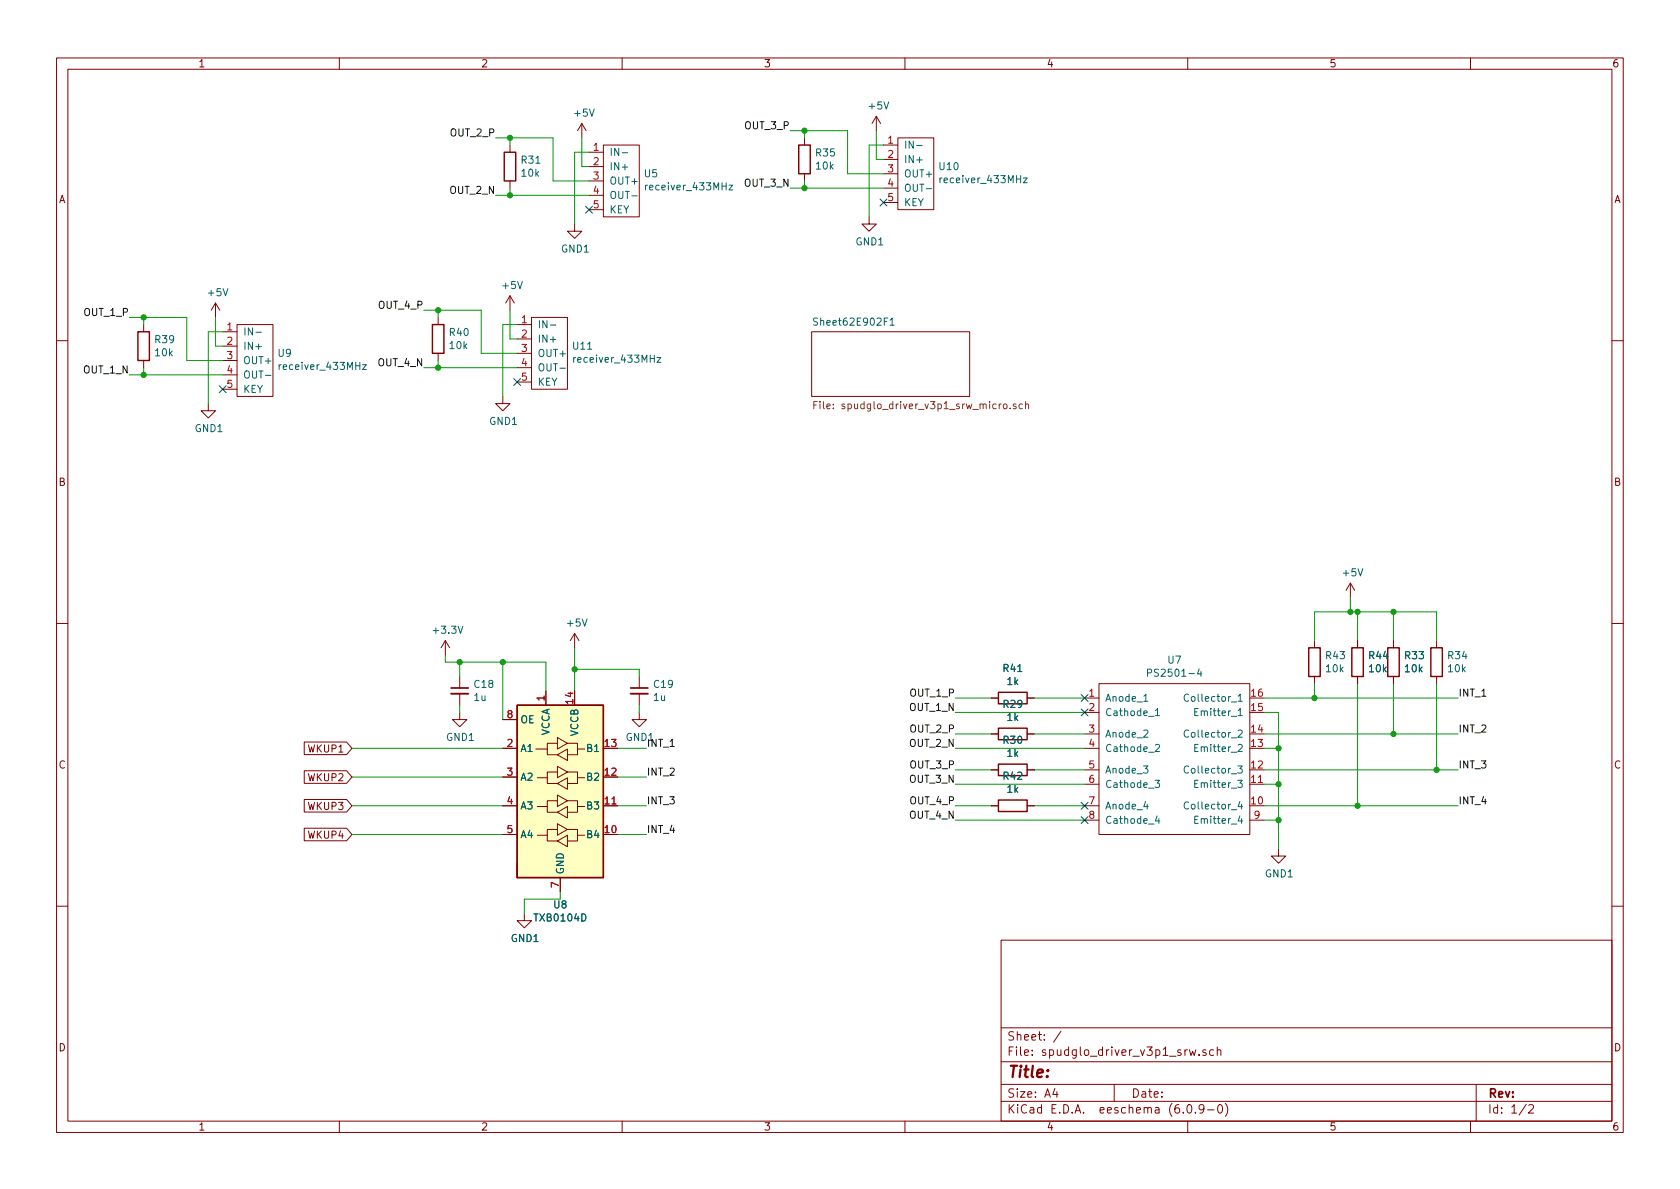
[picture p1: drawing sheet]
EESchema Schematic File Version 4
EELAYER 30 0
EELAYER END
$Descr A4 11693 8268
encoding utf-8
Sheet 1 2
Title ""
Date ""
Rev ""
Comp ""
Comment1 ""
Comment2 ""
Comment3 ""
Comment4 ""
$EndDescr
$Comp
L srw_custom:PS2501-4 U7
U 1 1
P 7650 4650
F 0 "U7" H 8175 4715 50  0000 C CNN
F 1 "PS2501-4" H 8175 4624 50  0000 C CNN
F 2 "Package_DIP:DIP-16_W7.62mm_LongPads" H 7650 4650 50  0001 C CNN
F 3 "" H 7650 4650 50  0001 C CNN
	1    7650 4650
	1    0    0    -1  
$EndComp
$Comp
L Device:R R29
U 1 1
P 7050 5100
F 0 "R29" V 6843 5100 50  0000 C CNN
F 1 "1k" V 6934 5100 50  0000 C CNN
F 2 "Resistor_SMD:R_0603_1608Metric_Pad1.05x0.95mm_HandSolder" V 6980 5100 50  0001 C CNN
F 3 "~" H 7050 5100 50  0001 C CNN
	1    7050 5100
	0    1    1    0   
$EndComp
$Comp
L Device:R R30
U 1 1
P 7050 5350
F 0 "R30" V 6843 5350 50  0000 C CNN
F 1 "1k" V 6934 5350 50  0000 C CNN
F 2 "Resistor_SMD:R_0603_1608Metric_Pad1.05x0.95mm_HandSolder" V 6980 5350 50  0001 C CNN
F 3 "~" H 7050 5350 50  0001 C CNN
	1    7050 5350
	0    1    1    0   
$EndComp
Wire Wire Line
	7200 5100 7550 5100
Wire Wire Line
	7550 5350 7200 5350
Text Label 6650 5100 2    50   ~ 0
OUT_2_P
Text Label 6650 5200 2    50   ~ 0
OUT_2_N
Wire Wire Line
	7550 5200 6650 5200
Wire Wire Line
	6900 5100 6650 5100
Text Label 6650 5350 2    50   ~ 0
OUT_3_P
Text Label 6650 5450 2    50   ~ 0
OUT_3_N
Wire Wire Line
	7550 5450 6650 5450
Wire Wire Line
	6900 5350 6650 5350
Text Label 10150 5100 0    50   ~ 0
INT_2
Wire Wire Line
	8900 5200 8800 5200
Wire Wire Line
	8800 5450 8900 5450
Wire Wire Line
	8900 5450 8900 5200
Connection ~ 8900 5450
$Comp
L Device:R R33
U 1 1
P 9700 4600
F 0 "R33" H 9770 4646 50  0000 L CNN
F 1 "10k" H 9770 4555 50  0000 L CNN
F 2 "Resistor_SMD:R_0603_1608Metric_Pad1.05x0.95mm_HandSolder" V 9630 4600 50  0001 C CNN
F 3 "~" H 9700 4600 50  0001 C CNN
	1    9700 4600
	1    0    0    -1  
$EndComp
$Comp
L Device:R R34
U 1 1
P 10000 4600
F 0 "R34" H 10070 4646 50  0000 L CNN
F 1 "10k" H 10070 4555 50  0000 L CNN
F 2 "Resistor_SMD:R_0603_1608Metric_Pad1.05x0.95mm_HandSolder" V 9930 4600 50  0001 C CNN
F 3 "~" H 10000 4600 50  0001 C CNN
	1    10000 4600
	1    0    0    -1  
$EndComp
Wire Wire Line
	9700 4750 9700 5100
Wire Wire Line
	10000 4750 10000 5350
Wire Wire Line
	9400 4250 9450 4250
Wire Wire Line
	10000 4250 10000 4450
Wire Wire Line
	9700 4450 9700 4250
Connection ~ 9700 4250
Wire Wire Line
	9700 4250 10000 4250
$Comp
L power:+5V #PWR0115
U 1 1
P 9400 4150
F 0 "#PWR0115" H 9400 4000 50  0001 C CNN
F 1 "+5V" H 9415 4323 50  0000 C CNN
F 2 "" H 9400 4150 50  0001 C CNN
F 3 "" H 9400 4150 50  0001 C CNN
	1    9400 4150
	1    0    0    -1  
$EndComp
Wire Wire Line
	9400 4250 9400 4150
$Comp
L srw_custom:receiver_433MHz U5
U 1 1
P 4100 900
F 0 "U5" H 4478 601 50  0000 L CNN
F 1 "receiver_433MHz" H 4478 510 50  0000 L CNN
F 2 "Connector_PinHeader_2.54mm:PinHeader_1x05_P2.54mm_Vertical" H 4100 900 50  0001 C CNN
F 3 "" H 4100 900 50  0001 C CNN
	1    4100 900 
	1    0    0    -1  
$EndComp
$Comp
L power:+5V #PWR0136
U 1 1
P 4050 950
F 0 "#PWR0136" H 4050 800 50  0001 C CNN
F 1 "+5V" H 4065 1123 50  0000 C CNN
F 2 "" H 4050 950 50  0001 C CNN
F 3 "" H 4050 950 50  0001 C CNN
	1    4050 950 
	1    0    0    -1  
$EndComp
Wire Wire Line
	4100 1150 4050 1150
Wire Wire Line
	4050 1150 4050 950 
Wire Wire Line
	4100 1050 4000 1050
Wire Wire Line
	4000 1050 4000 1550
$Comp
L Device:R R31
U 1 1
P 3550 1150
F 0 "R31" H 3620 1196 50  0000 L CNN
F 1 "10k" H 3620 1105 50  0000 L CNN
F 2 "Resistor_SMD:R_0603_1608Metric_Pad1.05x0.95mm_HandSolder" V 3480 1150 50  0001 C CNN
F 3 "~" H 3550 1150 50  0001 C CNN
	1    3550 1150
	1    0    0    -1  
$EndComp
Wire Wire Line
	4100 1350 3550 1350
Wire Wire Line
	3550 1350 3550 1300
Wire Wire Line
	4100 1250 3850 1250
Wire Wire Line
	3850 1250 3850 950 
Wire Wire Line
	3850 950  3550 950 
Wire Wire Line
	3550 950  3550 1000
Text Label 3450 950  2    50   ~ 0
OUT_2_P
Text Label 3450 1350 2    50   ~ 0
OUT_2_N
Wire Wire Line
	3450 1350 3550 1350
Connection ~ 3550 1350
Wire Wire Line
	3550 950  3450 950 
Connection ~ 3550 950 
NoConn ~ 4100 1450
$Comp
L srw_custom:receiver_433MHz U10
U 1 1
P 6150 850
F 0 "U10" H 6528 551 50  0000 L CNN
F 1 "receiver_433MHz" H 6528 460 50  0000 L CNN
F 2 "Connector_PinHeader_2.54mm:PinHeader_1x05_P2.54mm_Vertical" H 6150 850 50  0001 C CNN
F 3 "" H 6150 850 50  0001 C CNN
	1    6150 850 
	1    0    0    -1  
$EndComp
$Comp
L power:+5V #PWR0138
U 1 1
P 6100 900
F 0 "#PWR0138" H 6100 750 50  0001 C CNN
F 1 "+5V" H 6115 1073 50  0000 C CNN
F 2 "" H 6100 900 50  0001 C CNN
F 3 "" H 6100 900 50  0001 C CNN
	1    6100 900 
	1    0    0    -1  
$EndComp
Wire Wire Line
	6150 1100 6100 1100
Wire Wire Line
	6100 1100 6100 900 
Wire Wire Line
	6150 1000 6050 1000
Wire Wire Line
	6050 1000 6050 1500
$Comp
L Device:R R35
U 1 1
P 5600 1100
F 0 "R35" H 5670 1146 50  0000 L CNN
F 1 "10k" H 5670 1055 50  0000 L CNN
F 2 "Resistor_SMD:R_0603_1608Metric_Pad1.05x0.95mm_HandSolder" V 5530 1100 50  0001 C CNN
F 3 "~" H 5600 1100 50  0001 C CNN
	1    5600 1100
	1    0    0    -1  
$EndComp
Wire Wire Line
	6150 1300 5600 1300
Wire Wire Line
	5600 1300 5600 1250
Wire Wire Line
	6150 1200 5900 1200
Wire Wire Line
	5900 1200 5900 900 
Wire Wire Line
	5900 900  5600 900 
Wire Wire Line
	5600 900  5600 950 
Text Label 5500 900  2    50   ~ 0
OUT_3_P
Text Label 5500 1300 2    50   ~ 0
OUT_3_N
Wire Wire Line
	5500 1300 5600 1300
Connection ~ 5600 1300
Wire Wire Line
	5600 900  5500 900 
Connection ~ 5600 900 
NoConn ~ 6150 1400
$Comp
L Logic_LevelTranslator:TXB0104D U8
U 1 1
P 3900 5500
F 0 "U8" H 3900 4711 50  0000 C CNN
F 1 "TXB0104D" H 3900 4620 50  0000 C CNN
F 2 "Package_SO:SOIC-14_3.9x8.7mm_P1.27mm" H 3900 4750 50  0001 C CNN
F 3 "http://www.ti.com/lit/ds/symlink/txb0104.pdf" H 4010 5595 50  0001 C CNN
	1    3900 5500
	1    0    0    -1  
$EndComp
$Comp
L power:+5V #PWR0145
U 1 1
P 4000 4500
F 0 "#PWR0145" H 4000 4350 50  0001 C CNN
F 1 "+5V" H 4015 4673 50  0000 C CNN
F 2 "" H 4000 4500 50  0001 C CNN
F 3 "" H 4000 4500 50  0001 C CNN
	1    4000 4500
	1    0    0    -1  
$EndComp
Text Label 4500 5200 0    50   ~ 0
INT_1
Text Label 4500 5400 0    50   ~ 0
INT_2
Wire Wire Line
	4500 5400 4300 5400
Wire Wire Line
	4300 5200 4500 5200
Wire Wire Line
	3650 6350 3650 6250
Wire Wire Line
	3650 6250 3900 6250
Wire Wire Line
	3900 6250 3900 6200
Text GLabel 2450 5400 0    50   Input ~ 0
WKUP2
Text GLabel 2450 5600 0    50   Input ~ 0
WKUP3
Wire Wire Line
	2450 5400 3500 5400
Wire Wire Line
	2450 5600 3500 5600
Wire Wire Line
	3800 4600 3800 4800
Wire Wire Line
	3500 5000 3500 4600
Wire Wire Line
	3500 4600 3800 4600
Connection ~ 3500 4600
$Comp
L Device:C_Small C19
U 1 1
P 4450 4800
F 0 "C19" H 4542 4846 50  0000 L CNN
F 1 "1u" H 4542 4755 50  0000 L CNN
F 2 "Capacitor_SMD:C_0603_1608Metric_Pad1.05x0.95mm_HandSolder" H 4450 4800 50  0001 C CNN
F 3 "~" H 4450 4800 50  0001 C CNN
	1    4450 4800
	1    0    0    -1  
$EndComp
Wire Wire Line
	4000 4500 4000 4650
Wire Wire Line
	4450 4700 4450 4650
Wire Wire Line
	4450 4650 4000 4650
Connection ~ 4000 4650
Wire Wire Line
	4000 4650 4000 4800
Wire Wire Line
	4450 4950 4450 4900
$Comp
L Device:C_Small C18
U 1 1
P 3200 4800
F 0 "C18" H 3292 4846 50  0000 L CNN
F 1 "1u" H 3292 4755 50  0000 L CNN
F 2 "Capacitor_SMD:C_0603_1608Metric_Pad1.05x0.95mm_HandSolder" H 3200 4800 50  0001 C CNN
F 3 "~" H 3200 4800 50  0001 C CNN
	1    3200 4800
	1    0    0    -1  
$EndComp
Wire Wire Line
	3200 4950 3200 4900
Wire Wire Line
	3200 4700 3200 4600
Wire Wire Line
	3200 4600 3500 4600
$Comp
L power:+3.3V #PWR?
U 1 1
P 3100 4550
AR Path="/62D1858C/62EE0ABC" Ref="#PWR?"  Part="1" 
AR Path="/62EE0ABC" Ref="#PWR07"  Part="1" 
F 0 "#PWR07" H 3100 4400 50  0001 C CNN
F 1 "+3.3V" H 3115 4723 50  0000 C CNN
F 2 "" H 3100 4550 50  0001 C CNN
F 3 "" H 3100 4550 50  0001 C CNN
	1    3100 4550
	1    0    0    -1  
$EndComp
Wire Wire Line
	3200 4600 3100 4600
Wire Wire Line
	3100 4600 3100 4550
Connection ~ 3200 4600
$Comp
L power:GND1 #PWR011
U 1 1
P 8900 5900
F 0 "#PWR011" H 8900 5650 50  0001 C CNN
F 1 "GND1" H 8905 5727 50  0000 C CNN
F 2 "" H 8900 5900 50  0001 C CNN
F 3 "" H 8900 5900 50  0001 C CNN
	1    8900 5900
	1    0    0    -1  
$EndComp
$Comp
L power:GND1 #PWR010
U 1 1
P 4450 4950
F 0 "#PWR010" H 4450 4700 50  0001 C CNN
F 1 "GND1" H 4455 4777 50  0000 C CNN
F 2 "" H 4450 4950 50  0001 C CNN
F 3 "" H 4450 4950 50  0001 C CNN
	1    4450 4950
	1    0    0    -1  
$EndComp
$Comp
L power:GND1 #PWR06
U 1 1
P 3200 4950
F 0 "#PWR06" H 3200 4700 50  0001 C CNN
F 1 "GND1" H 3205 4777 50  0000 C CNN
F 2 "" H 3200 4950 50  0001 C CNN
F 3 "" H 3200 4950 50  0001 C CNN
	1    3200 4950
	1    0    0    -1  
$EndComp
$Comp
L power:GND1 #PWR08
U 1 1
P 3650 6350
F 0 "#PWR08" H 3650 6100 50  0001 C CNN
F 1 "GND1" H 3655 6177 50  0000 C CNN
F 2 "" H 3650 6350 50  0001 C CNN
F 3 "" H 3650 6350 50  0001 C CNN
	1    3650 6350
	1    0    0    -1  
$EndComp
$Comp
L power:GND1 #PWR09
U 1 1
P 4000 1550
F 0 "#PWR09" H 4000 1300 50  0001 C CNN
F 1 "GND1" H 4005 1377 50  0000 C CNN
F 2 "" H 4000 1550 50  0001 C CNN
F 3 "" H 4000 1550 50  0001 C CNN
	1    4000 1550
	1    0    0    -1  
$EndComp
$Comp
L power:GND1 #PWR012
U 1 1
P 6050 1500
F 0 "#PWR012" H 6050 1250 50  0001 C CNN
F 1 "GND1" H 6055 1327 50  0000 C CNN
F 2 "" H 6050 1500 50  0001 C CNN
F 3 "" H 6050 1500 50  0001 C CNN
	1    6050 1500
	1    0    0    -1  
$EndComp
Text Label 10150 5350 0    50   ~ 0
INT_3
NoConn ~ 7550 5600
NoConn ~ 7550 5700
Wire Wire Line
	8900 5450 8900 5700
NoConn ~ 7550 4850
NoConn ~ 7550 4950
$Comp
L srw_custom:receiver_433MHz U9
U 1 1
P 1550 2150
F 0 "U9" H 1928 1851 50  0000 L CNN
F 1 "receiver_433MHz" H 1928 1760 50  0000 L CNN
F 2 "Connector_PinHeader_2.54mm:PinHeader_1x05_P2.54mm_Vertical" H 1550 2150 50  0001 C CNN
F 3 "" H 1550 2150 50  0001 C CNN
	1    1550 2150
	1    0    0    -1  
$EndComp
$Comp
L power:+5V #PWR017
U 1 1
P 1500 2200
F 0 "#PWR017" H 1500 2050 50  0001 C CNN
F 1 "+5V" H 1515 2373 50  0000 C CNN
F 2 "" H 1500 2200 50  0001 C CNN
F 3 "" H 1500 2200 50  0001 C CNN
	1    1500 2200
	1    0    0    -1  
$EndComp
Wire Wire Line
	1550 2400 1500 2400
Wire Wire Line
	1500 2400 1500 2200
Wire Wire Line
	1550 2300 1450 2300
Wire Wire Line
	1450 2300 1450 2800
$Comp
L Device:R R39
U 1 1
P 1000 2400
F 0 "R39" H 1070 2446 50  0000 L CNN
F 1 "10k" H 1070 2355 50  0000 L CNN
F 2 "Resistor_SMD:R_0603_1608Metric_Pad1.05x0.95mm_HandSolder" V 930 2400 50  0001 C CNN
F 3 "~" H 1000 2400 50  0001 C CNN
	1    1000 2400
	1    0    0    -1  
$EndComp
Wire Wire Line
	1550 2600 1000 2600
Wire Wire Line
	1000 2600 1000 2550
Wire Wire Line
	1550 2500 1300 2500
Wire Wire Line
	1300 2500 1300 2200
Wire Wire Line
	1300 2200 1000 2200
Wire Wire Line
	1000 2200 1000 2250
Text Label 900  2200 2    50   ~ 0
OUT_1_P
Text Label 900  2600 2    50   ~ 0
OUT_1_N
Wire Wire Line
	900  2600 1000 2600
Connection ~ 1000 2600
Wire Wire Line
	1000 2200 900  2200
Connection ~ 1000 2200
NoConn ~ 1550 2700
$Comp
L srw_custom:receiver_433MHz U11
U 1 1
P 3600 2100
F 0 "U11" H 3978 1801 50  0000 L CNN
F 1 "receiver_433MHz" H 3978 1710 50  0000 L CNN
F 2 "Connector_PinHeader_2.54mm:PinHeader_1x05_P2.54mm_Vertical" H 3600 2100 50  0001 C CNN
F 3 "" H 3600 2100 50  0001 C CNN
	1    3600 2100
	1    0    0    -1  
$EndComp
$Comp
L power:+5V #PWR019
U 1 1
P 3550 2150
F 0 "#PWR019" H 3550 2000 50  0001 C CNN
F 1 "+5V" H 3565 2323 50  0000 C CNN
F 2 "" H 3550 2150 50  0001 C CNN
F 3 "" H 3550 2150 50  0001 C CNN
	1    3550 2150
	1    0    0    -1  
$EndComp
Wire Wire Line
	3600 2350 3550 2350
Wire Wire Line
	3550 2350 3550 2150
Wire Wire Line
	3600 2250 3500 2250
Wire Wire Line
	3500 2250 3500 2750
$Comp
L Device:R R40
U 1 1
P 3050 2350
F 0 "R40" H 3120 2396 50  0000 L CNN
F 1 "10k" H 3120 2305 50  0000 L CNN
F 2 "Resistor_SMD:R_0603_1608Metric_Pad1.05x0.95mm_HandSolder" V 2980 2350 50  0001 C CNN
F 3 "~" H 3050 2350 50  0001 C CNN
	1    3050 2350
	1    0    0    -1  
$EndComp
Wire Wire Line
	3600 2550 3050 2550
Wire Wire Line
	3050 2550 3050 2500
Wire Wire Line
	3600 2450 3350 2450
Wire Wire Line
	3350 2450 3350 2150
Wire Wire Line
	3350 2150 3050 2150
Wire Wire Line
	3050 2150 3050 2200
Text Label 2950 2150 2    50   ~ 0
OUT_4_P
Text Label 2950 2550 2    50   ~ 0
OUT_4_N
Wire Wire Line
	2950 2550 3050 2550
Connection ~ 3050 2550
Wire Wire Line
	3050 2150 2950 2150
Connection ~ 3050 2150
NoConn ~ 3600 2650
$Comp
L power:GND1 #PWR016
U 1 1
P 1450 2800
F 0 "#PWR016" H 1450 2550 50  0001 C CNN
F 1 "GND1" H 1455 2627 50  0000 C CNN
F 2 "" H 1450 2800 50  0001 C CNN
F 3 "" H 1450 2800 50  0001 C CNN
	1    1450 2800
	1    0    0    -1  
$EndComp
$Comp
L power:GND1 #PWR018
U 1 1
P 3500 2750
F 0 "#PWR018" H 3500 2500 50  0001 C CNN
F 1 "GND1" H 3505 2577 50  0000 C CNN
F 2 "" H 3500 2750 50  0001 C CNN
F 3 "" H 3500 2750 50  0001 C CNN
	1    3500 2750
	1    0    0    -1  
$EndComp
$Comp
L Device:R R42
U 1 1
P 7050 5600
F 0 "R42" V 6843 5600 50  0000 C CNN
F 1 "1k" V 6934 5600 50  0000 C CNN
F 2 "Resistor_SMD:R_0603_1608Metric_Pad1.05x0.95mm_HandSolder" V 6980 5600 50  0001 C CNN
F 3 "~" H 7050 5600 50  0001 C CNN
	1    7050 5600
	0    1    1    0   
$EndComp
Wire Wire Line
	7550 5600 7200 5600
Text Label 6650 5600 2    50   ~ 0
OUT_4_P
Text Label 6650 5700 2    50   ~ 0
OUT_4_N
Wire Wire Line
	7550 5700 6650 5700
Wire Wire Line
	6900 5600 6650 5600
$Comp
L Device:R R41
U 1 1
P 7050 4850
F 0 "R41" V 6843 4850 50  0000 C CNN
F 1 "1k" V 6934 4850 50  0000 C CNN
F 2 "Resistor_SMD:R_0603_1608Metric_Pad1.05x0.95mm_HandSolder" V 6980 4850 50  0001 C CNN
F 3 "~" H 7050 4850 50  0001 C CNN
	1    7050 4850
	0    1    1    0   
$EndComp
Wire Wire Line
	7550 4850 7200 4850
Text Label 6650 4850 2    50   ~ 0
OUT_1_P
Text Label 6650 4950 2    50   ~ 0
OUT_1_N
Wire Wire Line
	7550 4950 6650 4950
Wire Wire Line
	6900 4850 6650 4850
Connection ~ 9700 5100
Wire Wire Line
	9700 5100 10150 5100
Connection ~ 10000 5350
Wire Wire Line
	10000 5350 10150 5350
Wire Wire Line
	8800 5100 9700 5100
Wire Wire Line
	8800 5350 10000 5350
Text Label 10150 5600 0    50   ~ 0
INT_4
Wire Wire Line
	8800 5600 9450 5600
Wire Wire Line
	8800 5700 8900 5700
Connection ~ 8900 5700
Wire Wire Line
	8900 5700 8900 5900
Wire Wire Line
	8900 5200 8900 4950
Wire Wire Line
	8900 4950 8800 4950
Connection ~ 8900 5200
Text Label 10150 4850 0    50   ~ 0
INT_1
Wire Wire Line
	8800 4850 9150 4850
Text GLabel 2450 5200 0    50   Input ~ 0
WKUP1
Wire Wire Line
	2450 5200 3500 5200
Text GLabel 2450 5800 0    50   Input ~ 0
WKUP4
Wire Wire Line
	2450 5800 3500 5800
Text Label 4500 5600 0    50   ~ 0
INT_3
Text Label 4500 5800 0    50   ~ 0
INT_4
Wire Wire Line
	4500 5800 4300 5800
Wire Wire Line
	4300 5600 4500 5600
$Comp
L Device:R R43
U 1 1
P 9150 4600
F 0 "R43" H 9220 4646 50  0000 L CNN
F 1 "10k" H 9220 4555 50  0000 L CNN
F 2 "Resistor_SMD:R_0603_1608Metric_Pad1.05x0.95mm_HandSolder" V 9080 4600 50  0001 C CNN
F 3 "~" H 9150 4600 50  0001 C CNN
	1    9150 4600
	1    0    0    -1  
$EndComp
$Comp
L Device:R R44
U 1 1
P 9450 4600
F 0 "R44" H 9520 4646 50  0000 L CNN
F 1 "10k" H 9520 4555 50  0000 L CNN
F 2 "Resistor_SMD:R_0603_1608Metric_Pad1.05x0.95mm_HandSolder" V 9380 4600 50  0001 C CNN
F 3 "~" H 9450 4600 50  0001 C CNN
	1    9450 4600
	1    0    0    -1  
$EndComp
Wire Wire Line
	9150 4750 9150 4850
Connection ~ 9150 4850
Wire Wire Line
	9150 4850 10150 4850
Wire Wire Line
	9450 4750 9450 5600
Connection ~ 9450 5600
Wire Wire Line
	9450 5600 10150 5600
Wire Wire Line
	9450 4450 9450 4250
Connection ~ 9450 4250
Wire Wire Line
	9450 4250 9700 4250
Wire Wire Line
	9400 4250 9150 4250
Wire Wire Line
	9150 4250 9150 4450
Connection ~ 9400 4250
$Sheet
S 5650 2300 1100 450 
U 62E902F2
F0 "Sheet62E902F1" 50
F1 "spudglo_driver_v3p1_srw_micro.sch" 50
$EndSheet
$EndSCHEMATC
